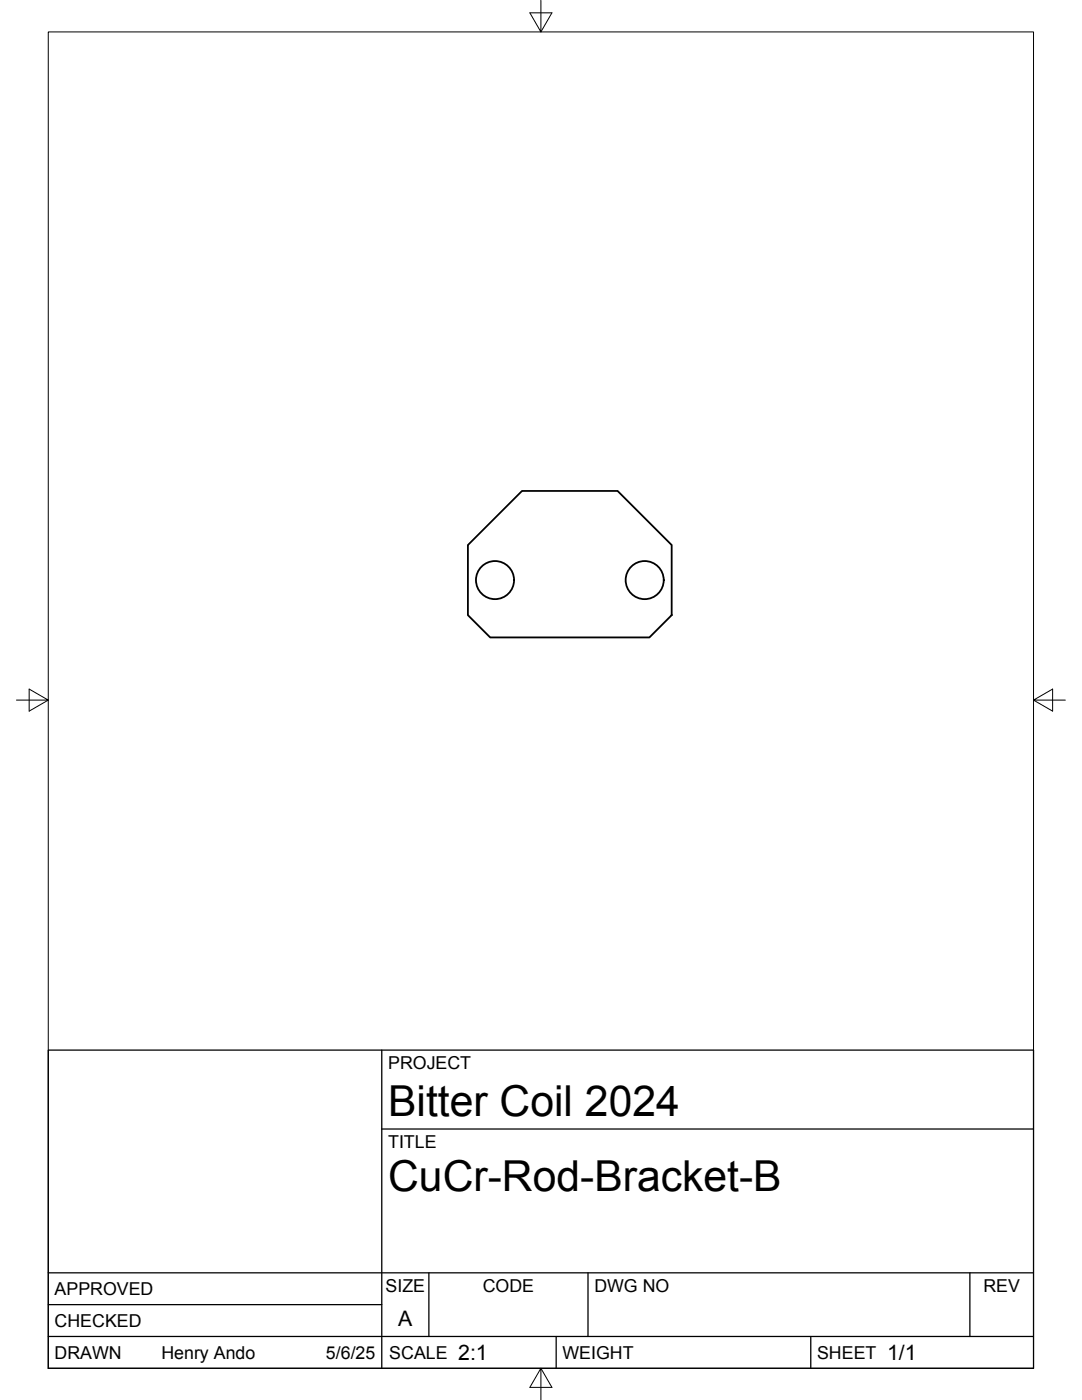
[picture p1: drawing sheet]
<svg xmlns="http://www.w3.org/2000/svg" width="216mm" height="279mm" viewBox="0 0 216 279" stroke-linecap="round" stroke-linejoin="round" font-family="sans-serif">
<!-- layer: Visible -->
<g fill="none" stroke="#000" stroke-width=".36">
<path d="M93.4 108.8l10.8-10.8h19l10.8 10.8v14l-4.4 4.4h-31.8l-4.4-4.4z"/>
<circle cx="98.8" cy="115.8" r="3.8"/>
<circle cx="128.6" cy="115.8" r="3.8"/>
</g>
<!-- layer: Border -->
<path d="M9.6 6.4h196.6v266.7h-196.6zM107.9 0v6.4l-2.2-3.8h4.4l-2.2 3.8M3.3 139.7h6.3l-3.8-2.2v4.4l3.8-2.2M206.2 139.7l3.8 2.2v-4.4l-3.8 2.2h6.4M107.9 273.1l2.2 3.8h-4.4l2.2-3.8v6.3" fill="none" stroke="#000" stroke-width=".2"/>
<!-- layer: Titleblock -->
<path d="M9.6 209.6h196.6v63.5h-196.6zM76.2 209.6v63.5M76.2 225.3h130M9.6 254h196.6M85.6 254v12.7M117.3 254v12.7M193.5 254v12.7M9.6 266.7h196.6M9.6 260.4h66.6M111 266.7v6.4M161.8 266.7v6.4" fill="none" stroke="#000" stroke-width=".25"/>
<g font-size="8.5">
<text x="77.4" y="222.8">Bitter Coil 2024</text>
<text x="77.4" y="237.8">CuCr-Rod-Bracket-B</text>
</g>
<g font-size="4.3">
<text x="79.5" y="264.5">A</text>
<text x="91.4" y="271.4">2:1</text>
<text x="177" y="271.4">1/1</text>
</g>
<g font-size="3.5">
<text x="77.4" y="213.4">PROJECT</text>
<text x="77.4" y="229.1">TITLE</text>
<text x="76.9" y="257.8">SIZE</text>
<text x="96.3" y="257.8">CODE</text>
<text x="118.6" y="257.8">DWG NO</text>
<text x="196.2" y="257.8">REV</text>
<text x="10.9" y="258.5">APPROVED</text>
<text x="10.9" y="264.8">CHECKED</text>
<text x="10.9" y="271.2">DRAWN</text>
<text x="32.2" y="271.2">Henry Ando</text>
<text x="65" y="271.2">5/6/25</text>
<text x="77.7" y="271.2">SCALE</text>
<text x="112.2" y="271.2">WEIGHT</text>
<text x="163" y="271.2">SHEET</text>
</g>
</svg>
